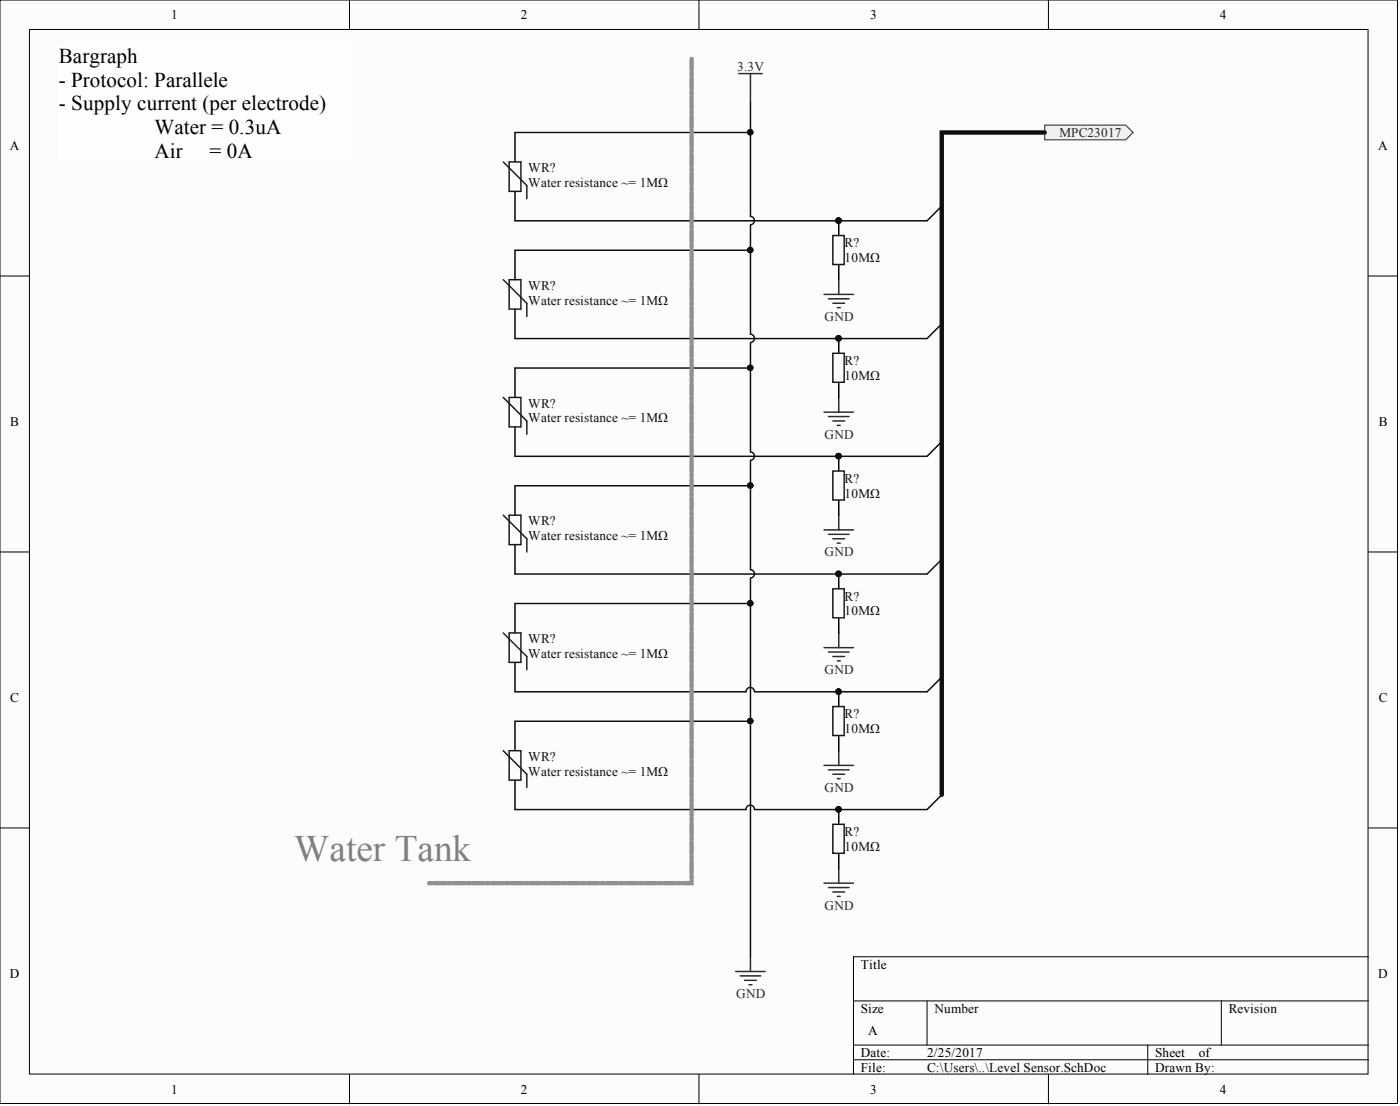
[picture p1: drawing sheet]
<svg xmlns="http://www.w3.org/2000/svg" width="241mm" height="190mm" viewBox="0 0 241 190" stroke-linecap="round" stroke-linejoin="round" font-family="sans-serif">
<g fill="#fcfcfc" stroke="#000" stroke-width=".17">
<path d="M0 0h240.9v190.1h-240.9z"/>
<path d="M5.1 5.1h230.7v179.9h-230.7z"/>
</g>
<g fill="none" stroke="#000" stroke-width=".17">
<path d="M60.2 0v5.1M120.5 0v5.1M180.7 0v5.1M0 47.5h5.1M235.9 47.5h5M0 95.1h5.1M235.9 95.1h5M0 142.6h5.1M235.9 142.6h5M147.1 172.4h88.8M159.8 172.4v7.6M210.5 172.4v7.6"/>
<path d="M235.9 164.8h-88.8v20.3M60.2 185.1v5M120.5 185.1v5M147.1 180h88.8M147.1 182.5h88.8M180.7 185.1v5M197.8 180v5.1"/>
</g>
<path d="M127.3 12.7h4.1M129.3 12.7v5.1M126.8 167.3h5.1M127.6 168.1h3.5M128.3 168.9h2.1M129.1 169.6h.5M129.3 164.8v2.5" fill="none" stroke="#262626" stroke-width=".25"/>
<path d="M88.8 22.8v5.1M88.8 33v5" fill="none" stroke="#000" stroke-width=".25"/>
<path d="M86.7 27.9l4.1 4v2.3M87.8 27.9h2v5.1h-2z" fill="none" stroke="#1c1c1c" stroke-width=".25"/>
<path d="M180.1 21.6h13.9l1.3 1.2-1.3 1.3h-13.9z" fill-rule="evenodd" fill="#f0f0f0" stroke="#262626" stroke-width=".17"/>
<g fill="none" stroke="#000" stroke-width=".25">
<path d="M88.8 43.1v5.1M88.8 53.2v5.1M144.6 45.6v2.6M88.8 63.4v5.1M88.8 73.5v5.1M144.6 65.9v2.6M88.8 83.7v5M88.8 93.8v5.1M144.6 86.2v2.5M88.8 103.9v5.1M88.8 114.1v5.1M144.6 106.5v2.5"/>
<path d="M88.8 124.2v5.1M88.8 134.4v5M144.6 126.8v2.5M144.6 147v2.6"/>
</g>
<g fill="none" stroke="#1c1c1c" stroke-width=".25">
<path d="M86.7 48.2l4.1 4v2.3M87.8 48.2h2v5h-2zM143.6 40.6h1.9v5h-1.9zM86.7 68.5l4.1 4v2.3M87.8 68.5h2v5h-2zM143.6 60.9h1.9v4.9h-1.9zM86.7 88.7l4.1 4.1v2.3M87.8 88.7h2v5.1h-2zM143.6 81.1h1.9v5h-1.9zM86.7 109l4.1 4.1v2.3M87.8 109h2v5.1h-2zM143.6 101.4h1.9v5h-1.9z"/>
<path d="M86.7 129.3l4.1 4.1v2.2M87.8 129.3h2v5.1h-2zM143.6 121.7h1.9v5h-1.9zM143.6 142h1.9v5h-1.9z"/>
</g>
<g fill="none" stroke="#0e0e0e" stroke-width=".25">
<path d="M129.3 17.8v19.5a.72 .72 0 0 1 .7 .7 .72 .72 0 0 1-.7 .7M88.8 22.8h40.5M129.3 38.8v18.8a.72 .72 0 0 1 .7 .7 .72 .72 0 0 1-.7 .7M162.3 35.5l-2.5 2.5h-71M88.8 43.1h40.5M129.3 59.1v18.7a.72 .72 0 0 1 .7 .8 .72 .72 0 0 1-.7 .7M162.3 55.8l-2.5 2.5h-71M88.8 63.4h40.5M129.3 79.4v18.7a.72 .72 0 0 1 .7 .7 .72 .72 0 0 1-.7 .8M162.3 76.1l-2.5 2.5h-71M88.8 83.7h40.5M129.3 99.6v65.2"/>
<path d="M162.3 96.3l-2.5 2.6h-71M88.8 103.9h40.5M130 119.2a.72 .72 0 0 0-.7-.8 .72 .72 0 0 0-.7 .8h-39.8M162.3 116.6l-2.5 2.6h-29.7M88.8 124.2h40.5M130 139.4a.72 .72 0 0 0-.7-.7 .72 .72 0 0 0-.7 .7h-39.8M162.3 136.9l-2.5 2.5h-29.7"/>
</g>
<g fill="none" stroke="#262626" stroke-width=".25">
<path d="M142 50.7h5.1M142.8 51.5h3.5M143.6 52.2h2M144.3 53h.5M144.6 48.2v2.5M142 71h5.1M142.8 71.8h3.5M143.6 72.5h2M144.3 73.3h.5M144.6 68.5v2.5M142 91.3h5.1M142.8 92h3.5"/>
<path d="M143.6 92.8h2M144.3 93.6h.5M144.6 88.7v2.6M142 111.6h5.1M142.8 112.3h3.5M143.6 113.1h2M144.3 113.8h.5M144.6 109v2.6M142 131.8h5.1M142.8 132.6h3.5M143.6 133.4h2M144.3 134.1h.5"/>
<path d="M144.6 129.3v2.5M142 152.1h5.1M142.8 152.9h3.5M143.6 153.6h2M144.3 154.4h.5M144.6 149.6v2.5"/>
</g>
<g fill="#0e0e0e" stroke="#0e0e0e" stroke-width=".17">
<circle cx="129.3" cy="22.8" r=".47"/>
<circle cx="129.3" cy="43.1" r=".47"/>
<circle cx="129.3" cy="63.3" r=".47"/>
<circle cx="129.3" cy="83.6" r=".47"/>
<circle cx="129.3" cy="103.9" r=".47"/>
<circle cx="129.3" cy="124.2" r=".47"/>
</g>
<path d="M180.1 22.8h-17.8v114.1" fill="none" stroke="#0e0e0e" stroke-width=".76"/>
<path d="M119.2 10.1v142h-45.6" fill="none" stroke="#909090" stroke-width=".76" stroke-dasharray="1.9 .5 .5 .5"/>
<path d="M10.1 7.6h50.7v20.2h-50.7z" fill="#fefefe" stroke="#fefefe" stroke-width=".17"/>
<text font-size="6.4" fill="#808080" x="50.7" y="148.2">Water Tank</text>
<text font-size="3.9" fill="#0e0e0e" x="143.6" y="80.7">PIR?02</text>
<g font-size="3.6">
<text x="10.1" y="10.9">Bargraph</text>
<text x="10.1" y="15">- Protocol: Parallele</text>
<text x="10.1" y="19">- Supply current (per electrode)</text>
<text x="26.6" y="23.1">Water = 0.3uA</text>
<text x="26.6" y="27.1">Air</text>
<text x="36.1" y="27.1">= 0A</text>
</g>
<g font-size="3.5" fill="#0e0e0e">
<text x="143.6" y="39.8">PIR?02</text>
<text x="143.6" y="60.3">PIR?02</text>
<text x="143.6" y="100.9">PIR?02</text>
<text x="143.6" y="121.3">PIR?02</text>
<text x="143.6" y="141.4">PIR?02</text>
</g>
<g font-size="2.3">
<text x="29.5" y="3.3">1</text>
<text x="89.8" y="3.3">2</text>
<text x="150" y="3.3">3</text>
<text x="210.3" y="3.3">4</text>
<text x="1.7" y="25.8">A</text>
<text x="237.6" y="25.8">A</text>
<text x="1.8" y="73.4">B</text>
<text x="237.6" y="73.4">B</text>
<text x="1.8" y="120.9">C</text>
<text x="237.6" y="120.9">C</text>
<text x="148.4" y="166.8">Title</text>
<text x="1.7" y="168.4">D</text>
<text x="237.6" y="168.4">D</text>
<text x="148.4" y="174.4">Size</text>
<text x="149.6" y="178.2">A</text>
<text x="161.1" y="174.4">Number</text>
<text x="211.8" y="174.4">Revision</text>
<text x="148.4" y="182">Date:</text>
<text x="148.4" y="184.6">File:</text>
<text x="159.8" y="182">2/25/2017</text>
<text x="159.8" y="184.6">C:\Users\..\Level Sensor.SchDoc</text>
<text x="199.1" y="182">Sheet</text>
<text x="199.1" y="184.6">Drawn By:</text>
<text x="206.6" y="182">of</text>
<text x="29.5" y="188.4">1</text>
<text x="89.8" y="188.4">2</text>
<text x="150" y="188.4">3</text>
<text x="210.3" y="188.4">4</text>
</g>
<g font-size="2.3" fill="#262626">
<text x="127.1" y="12.2">3.3V</text>
<text x="182.6" y="23.6">MPC23017</text>
<text x="142.1" y="55.3">GND</text>
<text x="142.1" y="75.6">GND</text>
<text x="142.1" y="95.8">GND</text>
<text x="142.1" y="116.1">GND</text>
<text x="142.1" y="136.4">GND</text>
<text x="142.1" y="156.7">GND</text>
<text x="126.9" y="171.9">GND</text>
</g>
<g font-size="2.3" fill="#0e0e0e">
<text x="91.1" y="29.7">WR?</text>
<text x="91.1" y="32.2">Water resistance ~= 1MΩ</text>
<text x="145.6" y="42.6">R?</text>
<text x="145.6" y="45.1">10MΩ</text>
<text x="91.1" y="49.9">WR?</text>
<text x="91.1" y="52.5">Water resistance ~= 1MΩ</text>
<text x="145.6" y="62.9">R?</text>
<text x="145.6" y="65.4">10MΩ</text>
<text x="91.1" y="70.2">WR?</text>
<text x="91.1" y="72.8">Water resistance ~= 1MΩ</text>
<text x="145.6" y="83.2">R?</text>
<text x="145.6" y="85.7">10MΩ</text>
<text x="91.1" y="90.5">WR?</text>
<text x="91.1" y="93">Water resistance ~= 1MΩ</text>
<text x="145.6" y="103.4">R?</text>
<text x="145.6" y="106">10MΩ</text>
<text x="91.1" y="110.8">WR?</text>
<text x="91.1" y="113.3">Water resistance ~= 1MΩ</text>
<text x="145.6" y="123.7">R?</text>
<text x="91.1" y="131.1">WR?</text>
<text x="145.6" y="126.3">10MΩ</text>
<text x="91.1" y="133.6">Water resistance ~= 1MΩ</text>
<text x="145.6" y="144">R?</text>
<text x="145.6" y="146.5">10MΩ</text>
</g>
</svg>
